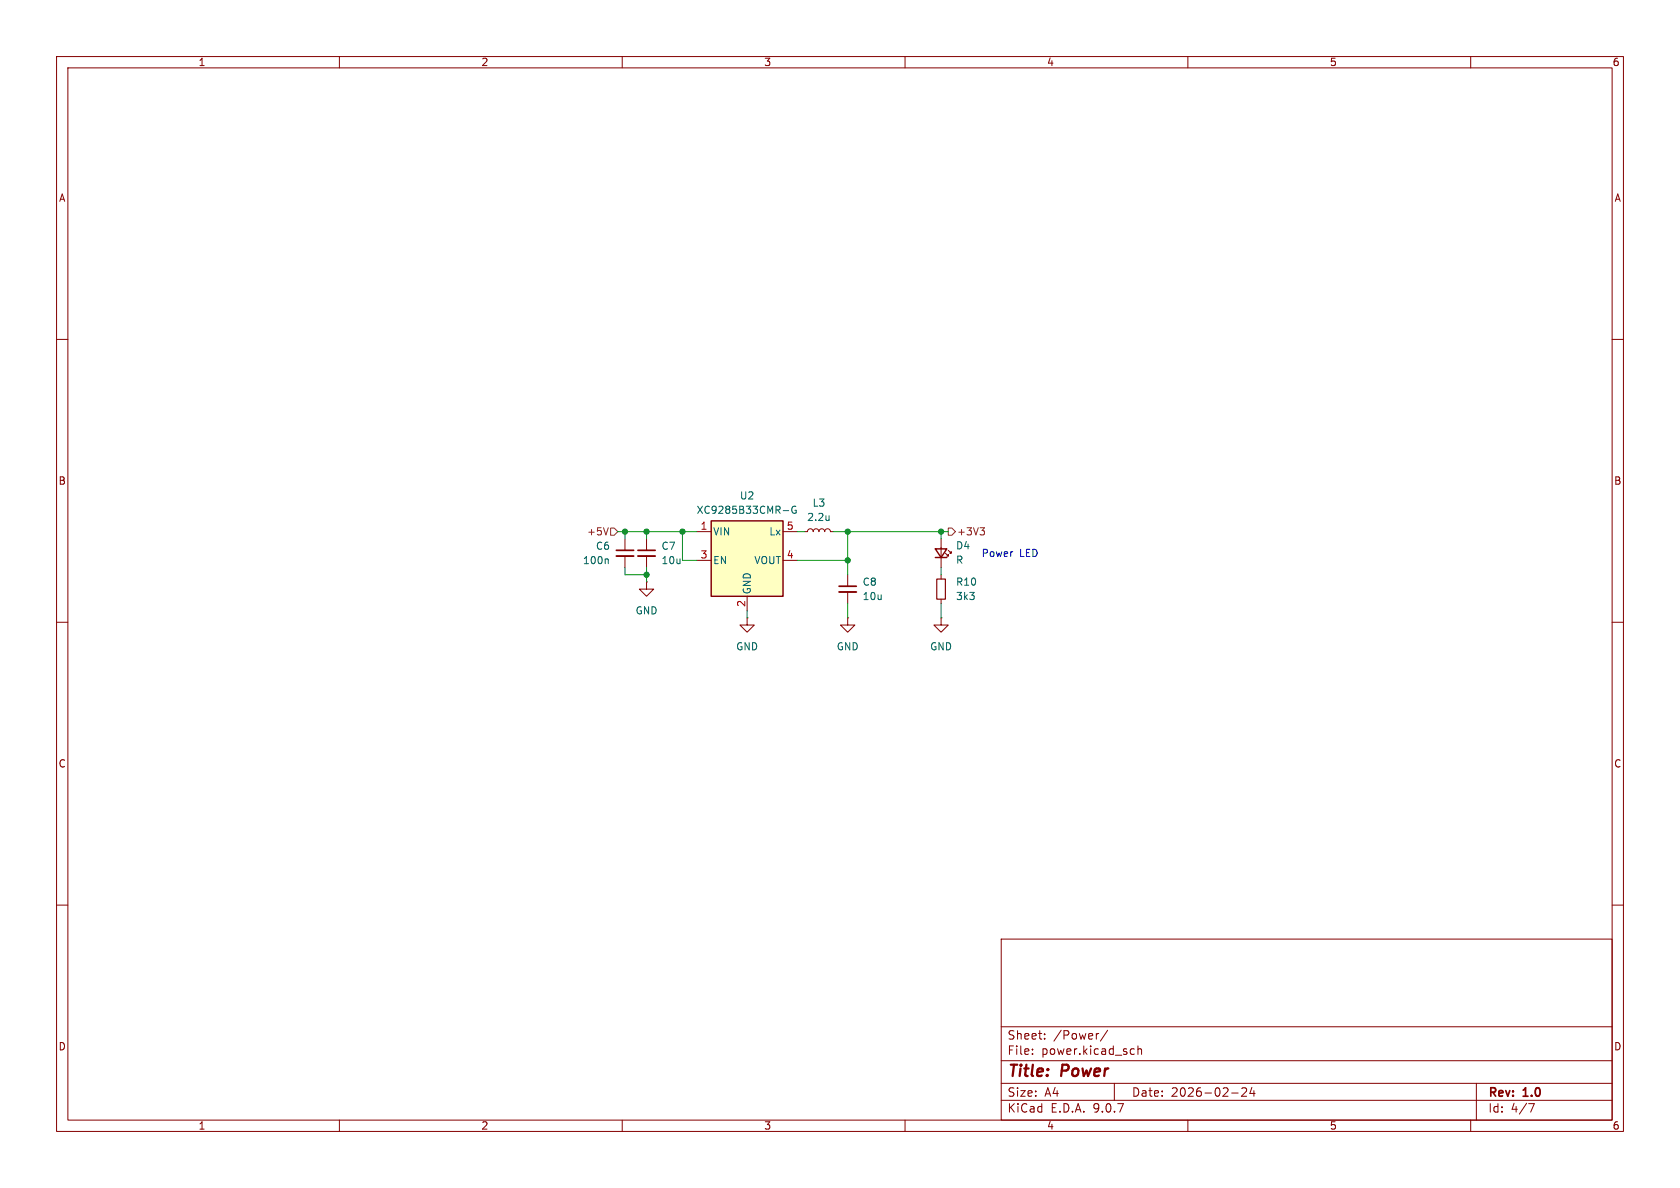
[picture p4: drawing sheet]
<svg xmlns="http://www.w3.org/2000/svg" width="297mm" height="210mm" viewBox="0 0 297 210" stroke-linecap="round" stroke-linejoin="round" font-family="sans-serif">
<g fill="none" stroke="#840000" stroke-width=".18">
<path d="M10 10h277v190h-277zM12 12h273v186h-273zM60 10v2M110 10v2M160 10v2M210 10v2M260 10v2M10 60h2M285 60h2M166.4 95.3v5M167.1 97.8l.5 .5v-.3v.3h-.2M167.6 97.3l.5 .5v-.3v.3h-.2"/>
<path d="M10 110h2M285 110h2M10 160h2M177 166h108v32h-108zM285 160h2M60 198v2M110 198v2M160 198v2M177 194.5h108M177 191.5h108M177 187.5h108M177 181.5h108"/>
<path d="M182.5 186.3v.1M182.5 185.5v.1M184.7 183.6v.1M184.7 182.8v.1M194.2 182.7l-.2 .1M195.8 182.1l-1.3 2M197 191.5v3M200.1 185.4l.4 .1M200.5 186.3l-.4 .1M201.2 185.5l.2-.1 .3 .1 .1 .9M201.2 184.9v1.5M210 198v2"/>
<path d="M217.7 193.2h1.2M219.5 192.4l.6-.1 .2 .1 .1 .3-.9 1.1h.9M221.3 192.2l-.3 1.1h.9M221.7 192.8v1M260 198v2M261 191.5v6.5M270.2 195.1h1l-.6 1.5"/>
</g>
<path d="M165.4 97h2l-1 1.6zM165.4 98.6h2" fill="none" stroke="#840000" stroke-width=".25"/>
<path d="M125.7 92.1h12.7v13.3h-12.7z" fill="#ffffc2"/>
<path d="M125.7 92.1h12.7v13.3h-12.7z" fill="none" stroke="#840000" stroke-width=".25"/>
<g fill="none" stroke="#840000" stroke-width=".18">
<path d="M110.5 95.3v2M110.5 98.3v2M114.3 95.3v2M114.3 98.3v2M123.2 99.1h2.5M123.2 94h2.5M138.4 99.1h2.6M138.4 94h2.6M142.2 94h.5l.2-.4 .4-.1 .3 .1 .2 .4 .1-.4 .4-.1 .3 .1 .2 .4 .1-.4 .4-.1 .3 .1 .2 .4 .1-.4 .4-.1 .4 .1 .1 .4h.5M114.3 102.9v1.2h1.3l-1.3 1.3-1.3-1.3h1.3M114.3 102.9h.1M132.1 109.2v1.3h1.2l-1.2 1.3-1.3-1.3h1.3"/>
<path d="M132.1 109.2h.1M132.1 105.4v2.6M149.9 109.2v1.3h1.2l-1.2 1.3-1.3-1.3h1.3M149.9 109.2h.1M149.9 101.6v2M149.9 104.6v2.1M166.4 109.2v1.3h1.2l-1.2 1.3-1.3-1.3h1.3M166.4 109.2h.1M166.4 101.6v.8M166.4 105.9v.8"/>
</g>
<path d="M107.4 98.8l.1 .2v.6M138.5 90.3h.9M140.7 89.5a.59 .59 0 0 0-.7 .6 .59 .59 0 0 0 .7 .6l.1-.5h-.3M146.6 91.2v.8M146.6 91.9l-.1 .1" fill="none" stroke="#006464" stroke-width=".18"/>
<path d="M109 97.3h3M112.8 97.3h3M148.3 103.6h3.1" fill="none" stroke="#840000" stroke-width=".3"/>
<path d="M109 98.3h3M112.8 98.3h3M148.3 104.6h3.1" fill="none" stroke="#840000" stroke-width=".33"/>
<path d="M165.6 102.4h1.5v3.5h-1.5z" fill="none" stroke="#840000" stroke-width=".2"/>
<path d="M107.5 93.3l-.4 1.3M107.9 93.3h.7l.6 .7-.6 .6h-.7zM167.6 93.3h.7l.6 .7-.6 .6h-.7zM173.3 93.3h.7l-.4 .5M173.8 93.8l.2 .2v.3l-.2 .3" fill="none" stroke="#725600" stroke-width=".18"/>
<g fill="none" stroke="#009600" stroke-width=".18">
<path d="M109.2 94h14M110.5 94v1.3M114.3 94v1.3M120.6 94v5.1h2.6M141 94h1.2M141 99.1h8.9M147.3 94h20.3M149.9 94v7.6M166.4 94v1.3M110.5 100.3v1.3h3.8M114.3 100.3v2.6M132.1 108v1.2"/>
<path d="M149.9 106.7v2.5M166.4 100.3v1.3M166.4 106.7v2.5"/>
</g>
<g fill="#009600" stroke="#009600" stroke-width=".18">
<circle cx="114.3" cy="101.6" r=".46"/>
<circle cx="120.6" cy="94" r=".46"/>
<circle cx="114.3" cy="94" r=".46"/>
<circle cx="110.5" cy="94" r=".46"/>
<circle cx="149.9" cy="94" r=".46"/>
<circle cx="149.9" cy="99.1" r=".46"/>
<circle cx="166.4" cy="94" r=".46"/>
</g>
<g font-size="2.8" fill="#840000">
<text x="178" y="190.9">Title:</text>
<text x="187.7" y="190.9">Power</text>
</g>
<g font-size="2.1" fill="#840000">
<text x="178" y="184">Sheet:</text>
<text x="186.2" y="184">/Power/</text>
<text x="178" y="186.7">File:</text>
<text x="184.1" y="186.7">power.kicad_sch</text>
<text x="178" y="196.9">KiCad</text>
<text x="178" y="194.1">Size:</text>
<text x="184.7" y="194.1">A4</text>
<text x="185.7" y="196.9">E.D.A.</text>
<text x="193.3" y="196.9">9.0.7</text>
<text x="200" y="194.1">Date:</text>
<text x="207" y="194.1">2026-02-24</text>
<text x="263" y="194.3">Rev:</text>
<text x="263" y="196.9">Id:</text>
<text x="267.1" y="196.9">4/7</text>
<text x="269.4" y="194.3">1.0</text>
</g>
<g font-size="1.8" fill="#840000">
<text x="35" y="11.9">1</text>
<text x="85" y="11.9">2</text>
<text x="135" y="11.9">3</text>
<text x="185" y="11.9">4</text>
<text x="235" y="11.9">5</text>
<text x="285" y="11.9">6</text>
<text x="10.3" y="35.9">A</text>
<text x="285.3" y="35.9">A</text>
<text x="10.3" y="85.9">B</text>
<text x="285.3" y="85.9">B</text>
<text x="10.3" y="135.9">C</text>
<text x="285.3" y="135.9">C</text>
<text x="10.3" y="185.9">D</text>
<text x="285.3" y="185.9">D</text>
<text x="35" y="199.9">1</text>
<text x="85" y="199.9">2</text>
<text x="135" y="199.9">3</text>
<text x="185" y="199.9">4</text>
<text x="235" y="199.9">5</text>
<text x="285" y="199.9">6</text>
</g>
<g font-size="1.8" fill="#006464">
<text x="130.7" y="88.5">U2</text>
<text x="143.6" y="89.8">L3</text>
<text x="123.1" y="91">XC9285B33CMR-G</text>
<text x="126" y="94.8">VIN</text>
<text x="135.9" y="94.8">Lx</text>
<text x="142.6" y="92.3">2.2u</text>
<text x="103" y="99.9">100n</text>
<text x="105.3" y="97.4">C6</text>
<text x="116.8" y="97.4">C7</text>
<text x="116.8" y="99.9">10u</text>
<text x="126" y="99.9">EN</text>
<text x="133.3" y="99.9">VOUT</text>
<text x="168.9" y="97.3">D4</text>
<text x="168.9" y="99.9">R</text>
<text x="132.9" y="105.2" transform="rotate(-90 132.9 105.2)">GND</text>
<text x="152.4" y="103.7">C8</text>
<text x="152.4" y="106.3">10u</text>
<text x="168.9" y="106.3">3k3</text>
<text x="168.9" y="103.7">R10</text>
<text x="112.3" y="108.8">GND</text>
<text x="130" y="115.2">GND</text>
<text x="147.8" y="115.2">GND</text>
<text x="164.3" y="115.2">GND</text>
</g>
<g font-size="1.8" fill="#725600">
<text x="103.7" y="94.8">+5V</text>
<text x="169.1" y="94.8">+3V3</text>
</g>
<g font-size="1.8" fill="#a90000">
<text x="123.8" y="93.7">1</text>
<text x="139" y="93.7">5</text>
<text x="123.8" y="98.8">3</text>
<text x="139" y="98.8">4</text>
<text x="131.8" y="107.4" transform="rotate(-90 131.8 107.4)">2</text>
</g>
<g font-size="1.8" fill="#0000c2">
<text x="173.4" y="98.7">Power</text>
<text x="180.2" y="98.7">LED</text>
</g>
</svg>
